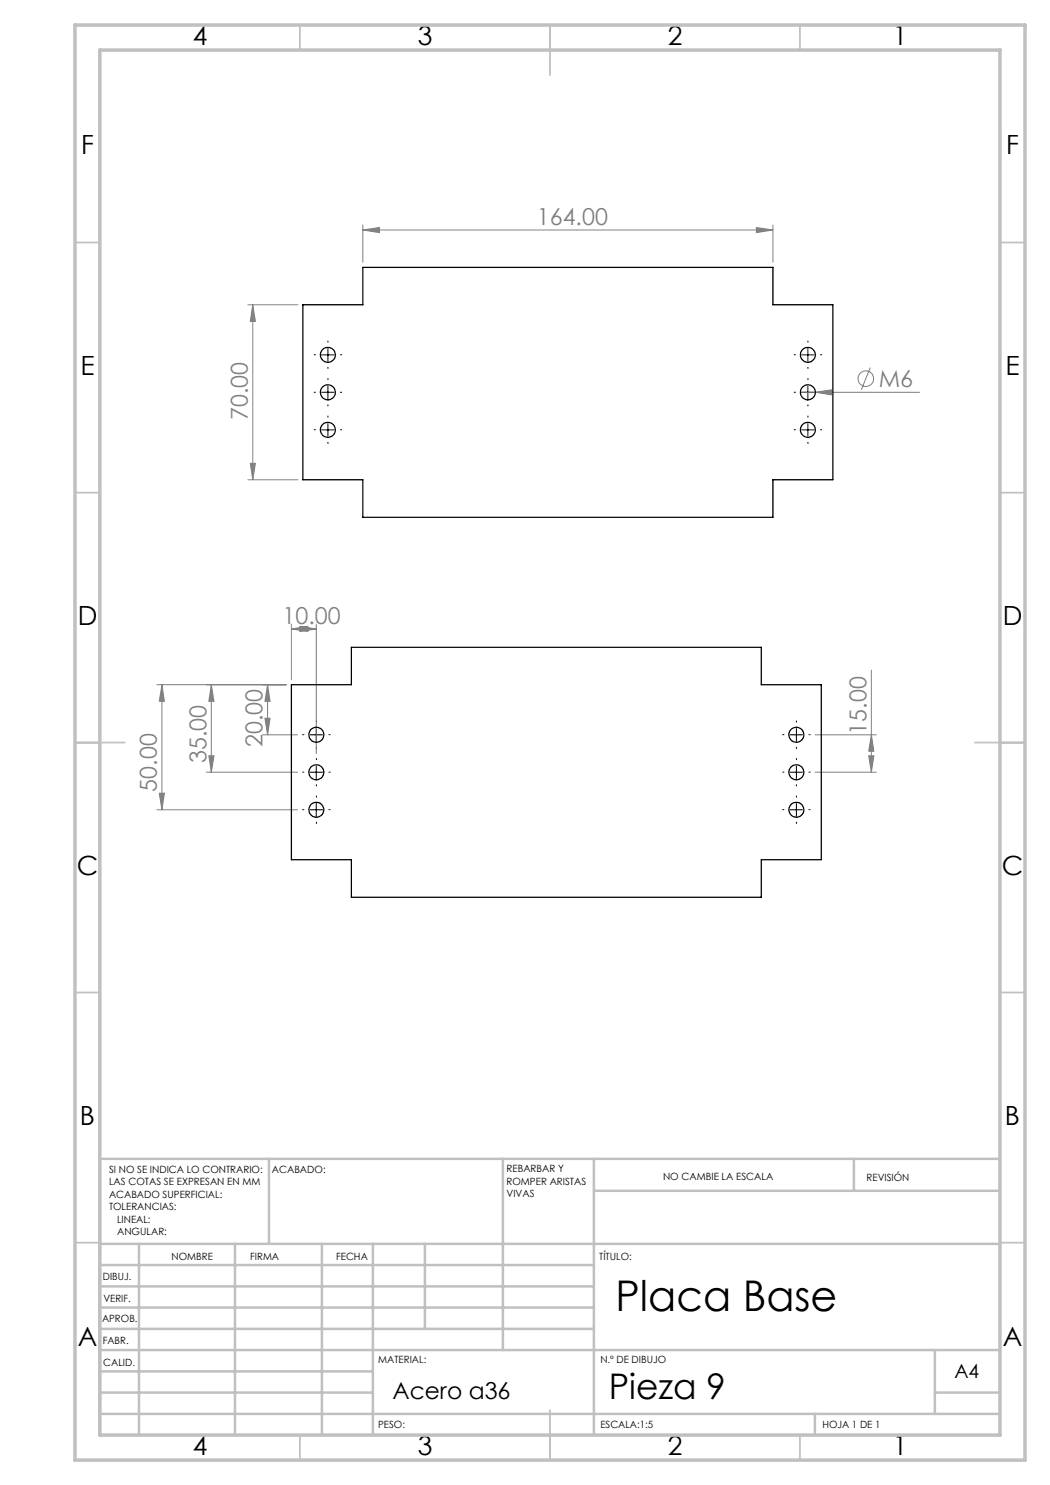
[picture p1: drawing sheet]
<svg xmlns="http://www.w3.org/2000/svg" width="210mm" height="297mm" viewBox="0 0 210 297" stroke-linecap="round" stroke-linejoin="round" font-family="sans-serif">
<g fill="none" stroke="#808080" stroke-width=".2">
<path d="M72.6 46l3.3-.5v1zM72.6 45v7.5M72.6 46h82M151.3 45.5l3.3 .5-3.3 .5zM154.6 45v7.5M49.6 61h10M50.6 61v35M50.6 61l.5 3.3h-1zM160.1 78.5h23.8M163.1 78.5l3.3-.5v1zM174.1 73.5l-1.8 4.5M49.6 96h10"/>
<path d="M50.1 92.7h1l-.5 3.3zM31.4 136.9h25.9M32.4 136.9l.5 3.4h-1zM32.4 136.9v25.1M42.3 136.9v17.5M42.3 136.9l.5 3.4h-1zM53.5 136.9l.5 3.4h-1zM53.5 136.9v10.1M58.3 125.8l3.3-.5v1zM58.3 124.8v11.2M58.3 125.8h5M60 125.3l3.3 .5-3.3 .5z"/>
<path d="M63.3 124.8v25.9M174.3 134v20.4M31.9 158.6h1l-.5 3.4zM41.3 154.4h18.2M41.8 151.2h1l-.5 3.2zM52.5 147h7M53 143.6h1l-.5 3.4zM163 147h12.3M163 154.4h12.3M173.7 151.2h1.1l-.5 3.2zM174.3 147l.5 3.2h-1.1zM31.4 162h28.1"/>
<circle cx="173.2" cy="75.7" r="1.55"/>
</g>
<g fill="none" stroke="#000" stroke-width=".2" stroke-dasharray="15.2 1.3 1.3 1.3">
<path d="M63.1 78.5h-.3M63.1 71h-.3M65.6 76v-.3M65.6 68.5v-.3M65.6 73.5v.2M68.1 78.5h.2M68.1 71h.2M159.1 78.5h-.3M159.1 71h-.3M161.6 76v-.3M161.6 68.5v-.3M161.6 73.5v.2"/>
<path d="M164.1 78.5h.2M164.1 71h.2M63.1 86h-.3M65.6 83.5v-.3M65.6 88.5v.2M65.6 81v.2M68.1 86h.2M159.1 86h-.3M161.6 81v.2M161.6 83.5v-.3M161.6 88.5v.2M164.1 86h.2"/>
<path d="M60.8 154.4h-.3M60.8 146.9h-.3M63.3 159.4v-.2M63.3 151.9v-.2M63.3 156.9v.3M63.3 144.4v-.2M63.3 149.4v.3M65.8 154.4h.2M65.8 146.9h.2M156.8 154.4h-.3M156.8 146.9h-.3M159.3 151.9v-.2"/>
<path d="M159.3 156.9v.3M159.3 159.4v-.2M159.3 144.4v-.2M159.3 149.4v.3M161.8 154.4h.2M161.8 146.9h.2M60.8 161.9h-.3M63.3 164.4v.3M65.8 161.9h.2M156.8 161.9h-.3M159.3 164.4v.3M161.8 161.9h.2"/>
</g>
<g fill="none" stroke="#000" stroke-width=".2">
<path d="M64.3 78.5h2.5M64.3 71h2.5M65.6 69.7v2.5M65.6 77.2v2.5M160.3 78.5h2.5M160.3 71h2.5M161.6 69.7v2.5M161.6 77.2v2.5M64.3 86h2.5M65.6 84.7v2.5M160.3 86h2.5M161.6 84.7v2.5"/>
<path d="M62 154.4h2.5M62 147h2.5M63.3 145.7v2.5M63.3 153.2v2.5M158 154.4h2.5M158 147h2.5M159.3 145.7v2.5M159.3 153.2v2.5M62 162h2.5M63.3 160.7v2.5M158 162h2.5M159.3 160.7v2.5"/>
</g>
<g fill="none" stroke="#c0c0c0" stroke-width=".35">
<path d="M60 5v5M110 5v10M160 5v5M15 48.5h5M200 48.5h5M15 98.5h5M200 98.5h5M15 148.5h10M195 148.5h10M15 198.5h5M200 198.5h5M15 248.5h5"/>
<path d="M200 248.5h5M60 287v5M110 282v10M160 287v5"/>
</g>
<g fill="none" stroke="#c0c0c0" stroke-width=".5">
<path d="M53.8 231.8v17M100.6 231.8v38.2M118.8 231.8v55.2M118.8 238.2h81.2M170.8 231.8v6.4M200 231.8h-180v55.2M20 248.8h180M20 257.3h98.8M20 253h98.8M27.8 248.8v38.2M47 248.8v38.2M64.4 248.8v38.2"/>
<path d="M74.6 248.8v38.2M85 248.8v17M20 265.8h98.8M20 261.5h98.8M20 278.5h54.6M20 274.3h54.6M20 270h180M187 278.5h13M187 270v12.8M20 282.8h180M163 282.8v4.2"/>
</g>
<path d="M15 5h190v287h-190zM20 10h180v277h-180z" fill="none" stroke="#c0c0c0" stroke-width=".7"/>
<g fill="#808080">
<path d="M163.1 78.5l3.3-.5v1z"/>
<path d="M151.3 45.5l3.3 .5-3.3 .5zM72.6 46l3.3-.5v1z"/>
<path d="M58.3 125.8l3.3-.5v1zM60 125.3l3.3 .5-3.3 .5z"/>
<path d="M53 143.6h1l-.5 3.4zM53.5 136.9l.5 3.4h-1zM41.8 151.2h1l-.5 3.2zM42.3 136.9l.5 3.4h-1zM31.9 158.6h1l-.5 3.4zM32.4 136.9l.5 3.4h-1z"/>
<path d="M50.6 61l.5 3.3h-1zM50.1 92.7h1l-.5 3.3zM174.3 147l.5 3.2h-1.1zM173.7 151.2h1.1l-.5 3.2z"/>
</g>
<g fill="none" stroke="#000" stroke-width=".25">
<path d="M60.6 61h12v-7.5h82v7.5h12v35h-12v7.5h-82v-7.5h-12zM58.3 136.9h12v-7.4h82v7.4h12v35h-12v7.6h-82v-7.6h-12z"/>
<circle cx="65.6" cy="71" r="1.49"/>
<circle cx="65.6" cy="78.5" r="1.51"/>
<circle cx="161.6" cy="78.5" r="1.51"/>
<circle cx="161.6" cy="71" r="1.49"/>
<circle cx="65.6" cy="86" r="1.51"/>
<circle cx="161.6" cy="86" r="1.51"/>
<circle cx="63.3" cy="154.5" r="1.5"/>
<circle cx="63.3" cy="146.9" r="1.5"/>
<circle cx="159.3" cy="154.5" r="1.5"/>
<circle cx="159.3" cy="146.9" r="1.5"/>
<circle cx="63.3" cy="162" r="1.48"/>
<circle cx="159.3" cy="162" r="1.48"/>
</g>
<text font-size="8.5" x="123.1" y="262.2">Placa Base</text>
<text font-size="7.1" x="121.8" y="279.8">Pieza 9</text>
<g font-size="5.3">
<text x="38.5" y="9">4</text>
<text x="83.5" y="9">3</text>
<text x="133.6" y="9">2</text>
<text x="178.6" y="9">1</text>
<text x="16.2" y="30.7">F</text>
<text x="201.2" y="30.7">F</text>
<text x="16.1" y="75">E</text>
<text x="201.1" y="75">E</text>
<text x="15.5" y="125">D</text>
<text x="200.5" y="125">D</text>
<text x="15.4" y="175">C</text>
<text x="200.4" y="175">C</text>
<text x="16" y="225">B</text>
<text x="201" y="225">B</text>
<text x="15.5" y="269.2">A</text>
<text x="200.5" y="269.2">A</text>
<text x="38.5" y="291">4</text>
<text x="83.5" y="291">3</text>
<text x="133.6" y="291">2</text>
<text x="178.6" y="291">1</text>
</g>
<g font-size="4.7" fill="#808080">
<text x="107.4" y="45">164.00</text>
<text x="175.7" y="77.4">M6</text>
<text x="49.6" y="84" transform="rotate(-90 49.6 84)">70.00</text>
<text x="56.5" y="124.8">10.00</text>
<text x="52.5" y="149.5" transform="rotate(-90 52.5 149.5)">20.00</text>
<text x="173.3" y="146.9" transform="rotate(-90 173.3 146.9)">15.00</text>
<text x="41.3" y="152.6" transform="rotate(-90 41.3 152.6)">35.00</text>
<text x="31.4" y="158.4" transform="rotate(-90 31.4 158.4)">50.00</text>
</g>
<text font-size="4.7" x="78.5" y="279.7">Acero a36</text>
<text font-size="3.9" x="190.9" y="275.5">A4</text>
<g font-size="2">
<text x="21.8" y="234.6">SI NO SE INDICA LO CONTRARIO:</text>
<text x="21.8" y="237.1">LAS COTAS SE EXPRESAN EN MM</text>
<text x="21.8" y="239.6">ACABADO SUPERFICIAL:</text>
<text x="54.4" y="234.6">ACABADO:</text>
<text x="101.3" y="234.5">REBARBAR Y</text>
<text x="101.3" y="237">ROMPER ARISTAS</text>
<text x="101.3" y="239.5">VIVAS</text>
<text x="132.6" y="236">NO CAMBIE LA ESCALA</text>
<text x="173.3" y="236.2">REVISIÓN</text>
<text x="21.8" y="242.1">TOLERANCIAS:</text>
<text x="23.4" y="244.6">LINEAL:</text>
<text x="23.4" y="247.1">ANGULAR:</text>
<text x="34.3" y="252">NOMBRE</text>
<text x="50" y="251.9">FIRMA</text>
<text x="67.2" y="251.9">FECHA</text>
<text x="119.9" y="251.9">TÍTULO:</text>
<text x="20.6" y="256.1">DIBUJ.</text>
<text x="20.7" y="260.3">VERIF.</text>
<text x="20.4" y="264.4">APROB.</text>
<text x="20.5" y="268.8">FABR.</text>
<text x="20.7" y="273.1">CALID.</text>
<text x="75.6" y="272.5">MATERIAL:</text>
<text x="120.1" y="272.5">N.º DE DIBUJO</text>
<text x="75.6" y="285.5">PESO:</text>
<text x="120.1" y="285.6">ESCALA:1:5</text>
<text x="164.5" y="285.6">HOJA 1 DE 1</text>
</g>
</svg>
